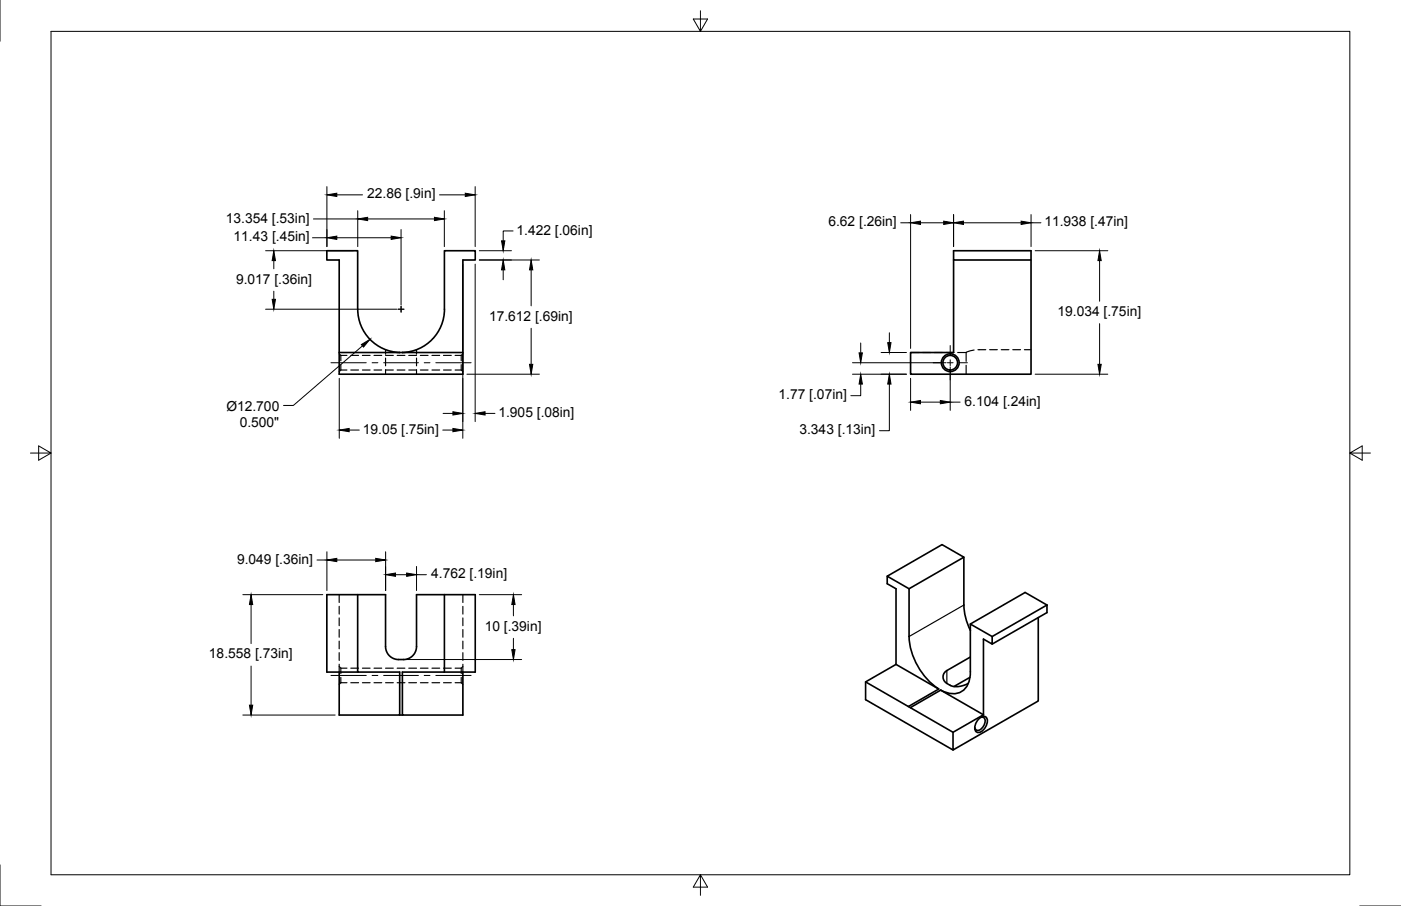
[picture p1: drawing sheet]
<svg xmlns="http://www.w3.org/2000/svg" width="432mm" height="279mm" viewBox="0 0 432 279" stroke-linecap="round" stroke-linejoin="round" font-family="sans-serif">
<!-- layer: Hidden -->
<g fill="none" stroke="#000" stroke-width=".36">
<path d="M104.5 109.1l.6 .5M105.1 109.6v1.7M105.1 112.5v1.6M105.1 114.1l-.6 .5M105.1 109.6h1.8M105.1 114.1h1.8M108.1 109.6h2.4M108.1 114.1h2.4M111.7 109.6h2.4M111.7 114.1h2.4M115.3 109.6h2.3M115.3 114.1h2.3"/>
<path d="M118.8 109.6h2.4M118.8 114.1h2.4M118.8 107.8v1.4M118.8 110.4v2.4M118.8 114v1.4M122.4 109.6h2.4M122.4 114.1h2.4M126 109.6h2.4M126 114.1h2.4M128.4 107.8v1.4M128.4 110.4v2.4M128.4 114v1.4"/>
<path d="M129.6 109.6h2.3M129.6 114.1h2.3M133.1 109.6h2.4M133.1 114.1h2.4M136.7 109.6h2.4M136.7 114.1h2.4M140.3 109.6h1.9M140.3 114.1h1.9M142.2 112.5v1.6M142.2 109.6v1.7M142.2 114.1l.5 .5M142.7 109.1l-.5 .5"/>
<path d="M280.6 108.7h2.7M284.4 108.7h2.4M288 108.7h2.4M291.6 108.7h2.4M295.2 108.7h2.6M297.8 108.7v2.7M297.8 112.6v2.8M300.2 108l-2.4 .7M301.4 107.8h2.4M305 107.8h2.4M308.6 107.8h2.4M312.1 107.8h2.4"/>
<path d="M315.7 107.8h2.1M104.5 183.4v2.4M104.5 187v2.4M104.5 190.6v2.4M104.5 194.1v2.4M104.5 197.7v2.4M142.7 183.4v2.4M142.7 187v2.4M142.7 190.6v2.4M142.7 194.1v2.4M142.7 197.7v2.4M104.5 201.3v2.4"/>
<path d="M104.5 204.9v2.4M104.5 205.5l.6 .6M105.1 206.1v1.6M105.1 208.9v1.6M105.1 210.5h1.8M105.1 206.1h1.8M105.1 210.5l-.6 .6M108.1 210.5h2.4M108.1 206.1h2.4M111.7 210.5h2.4M111.7 206.1h2.4M115.3 210.5h2.3"/>
<path d="M115.3 206.1h2.3M118.8 210.5h2.4M118.8 206.1h2.4M122.4 210.5h2.4M122.4 206.1h2.4M126 210.5h2.4M126 206.1h2.4M129.6 210.5h2.3M129.6 206.1h2.3M133.1 210.5h2.4M133.1 206.1h2.4M136.7 210.5h2.4"/>
<path d="M136.7 206.1h2.4M140.3 210.5h1.9M140.3 206.1h1.9M142.2 208.9v1.6M142.2 206.1v1.6M142.2 210.5l.5 .6M142.7 205.5l-.5 .6M142.7 201.3v2.4M142.7 204.9v2.4"/>
</g>
<!-- layer: Visible -->
<g fill="none" stroke="#000" stroke-width=".51">
<path d="M293.9 77.3h23.9v2.9h-23.9zM110.2 95.4v-18.1h-9.5v2.9h3.8v35.2h38.2v-35.2h3.8v-2.9h-9.5v18.1M110.3 95.3a13.4 13.4 0 0 0 12.9 13.4M137 95.3a13.4 13.4 0 0 1-13 13.4M293.9 80.2v28.5h-13.3v6.7h37.2v-35.2M104.5 108.7h18.7M123.2 108.7h.8M124 108.7h18.7M273.5 177.7l16.8-9.7 6.8 3.8-16.9 9.8M297.1 171.8v14.8M110.2 183.4h8.6l.1 16.6 .5 1.4 .7 1 1.2 .7 1.3 .3h2.2l1.5-.5 1.3-1.2 .6-1.2 .2-17.1h8.6M110.2 183.4v23.9h13v13.2h-18.7v-13.2"/>
<path d="M110.2 183.4h-9.5v23.9h9.5M137 183.4v23.9M137 183.4h9.5v23.9h-9.5M280.2 181.6l-6.7-3.9v2.3l2.7 1.6v23.3l-9.4 5.4v5.5l26.9 15.5M280.2 181.6v14.7M280.2 196.3a21 21 0 0 0 9.1 16.2M297.1 186.6a18.3 18.3 0 0 0 2 7.8M320 190.5v25.7l-26.3 15.1v-5.5l9.4-5.4M322.7 186.6l-6.7-3.9-16.9 9.7M322.7 186.6l-16.9 9.7M322.7 186.6v2.3l-16.9 9.7M137 207.3h-13v13.2h18.7v-13.2"/>
<path d="M266.8 210.3l13.2 7.6M276.2 204.9l13.1 7.6-9.3 5.4M280 217.9l.6 .3M289.9 212.8l-9.3 5.4 13.1 7.6M289.9 212.8l13.2 7.6M291.9 210.8l1 .6M298.4 210.8l-3 .9h-1.5l-1-.3M298.9 208.9l-4.9 2.8M299.1 202.6l-7.8 4.6-.6 .9v1l.5 1.1 .6 .6M299.1 207.2v-14.8l6.7 3.9v2.3l-2.7-1.5v23.3M299.1 207.2a5.9 5.9 0 0 1-4.8 6.7 8 8 0 0 1-4.4-1.1M123.2 220.5h.8"/>
<path d="M301.5 221.9a1.52 1.52 0 0 1 1.3-1 1.52 1.52 0 0 1 1.5 .8 3.7 3.7 0 0 1-2.9 4.2 1.67 1.67 0 0 1-.8-2.5zM302.2 221.3a1.08 1.08 0 0 1 1.3 .2 1.08 1.08 0 0 1 .1 1.4 2.44 2.44 0 0 1-2.8 2.2l-.3-.8"/>
<circle cx="292.9" cy="111.9" r="2.74"/>
<circle cx="292.9" cy="111.9" r="2.25"/>
</g>
<!-- layer: Visible Narrow -->
<path d="M297.1 186.6l-16.9 9.7M291.8 206.8v4" fill="none" stroke="#000" stroke-width=".36"/>
<!-- layer: Border -->
<path d="M0 0v12.7M15.7 9.7h400.3v260.1h-400.3zM215.9 3.3v6.4l-2.2-3.8h4.4l-2.2 3.8M9.4 139.7h6.3l-3.8-2.2v4.4l3.8-2.2M416 139.7l3.8 2.2v-4.4l-3.8 2.2h6.4M0 266.7v12.7h12.7M215.9 269.8l2.2 3.8h-4.4l2.2-3.8v6.3M419.1 279.4h12.7" fill="none" stroke="#000" stroke-width=".31"/>
<!-- layer: Center Lines -->
<g fill="none" stroke="#000" stroke-width=".31">
<path d="M122.7 95.4h1.8M123.6 94.5v1.8M102 111.9h10.9M114.7 111.9h1.8M118.2 111.9h10.8M130.7 111.9h1.8M134.3 111.9h10.9M287.6 111.9h2.6M292 111.9h1.8M292.9 106.6v2.6M292.9 111v1.8M292.9 114.5v2.7"/>
<path d="M295.6 111.9h2.6M102 208.3h10.9M114.7 208.3h1.8M118.2 208.3h10.8M130.7 208.3h1.8M134.3 208.3h10.9"/>
</g>
<!-- layer: Dimensions -->
<g fill="none" stroke="#000" stroke-width=".31">
<path d="M100.8 57.6v18.5M146.5 57.6v18.5M81.9 77.3h27.1M96.3 73.3h4.5M96.6 67.5h13.7M103.8 60.1h7.9M103.8 73.3h16.8M110.3 65v11.1M113.3 67.5h20.6M123.6 70.8v23.3M135.5 60.1h7.9M136.9 65v11.1"/>
<path d="M147.7 77.3h9.9M158.1 71.2h-3v3.1M277.6 68.7h3M280.6 66.2v41.2M283.7 68.7h7.2M293.9 66.2v9.9M296.9 68.7h17.8M317.8 66.2v9.9M317.8 68.7h3M319 77.3h22.4M81.9 95.4h40.4M84.4 80.4v2.5"/>
<path d="M84.4 89.8v2.5M142.6 81.4v53.8M146.5 81.4v48.6M147.7 80.2h18.5M155.1 83.2v3.1M163.7 83.2v11.1M338.9 80.4v12.5M338.9 99.8v12.6M104.6 116.7v18.5M143.9 115.4h22.3M163.7 101.2v11.2M262.7 115.4h16.7"/>
<path d="M262.7 111.9h28.9M265.3 118.4v3.6h-3.1M265.3 105.8v3M271.6 108.7h7.8M274.1 118.4v14.4h-3M274.1 102.6v3.1M280.6 116.7v9.9M292.9 113.1v13.5M319 115.4h22.4M107.6 132.6h3.1M136.5 132.6h3.1M136.6 127.5h3"/>
<path d="M149.5 127.5h3M283.7 124h6.1M292.9 124h3M97.7 172.7h3.1M100.8 170.2v11.9M103.8 172.7h12M118.9 170.2v11.9M121.9 177.2h3.4M128.4 174.7v7.4M128.4 177.2h3M74.8 183.4h24.7M77.4 186.4v12.1"/>
<path d="M147.7 183.4h13.1M158.2 186.4v3.5M158.2 196.9v3.4M77.4 205.4v12.1M124.1 203.4h36.7M74.8 220.5h28.5"/>
</g>
<g fill="#000" stroke="#000" stroke-width=".31">
<path d="M100.8 60.1l3-.5v1zM143.4 59.6l3.1 .5-3.1 .5zM100.8 73.3l3-.5v1zM110.3 67.5l3-.5v1zM120.6 72.8l3 .5-3 .5zM133.9 67l3 .5-3 .5zM154.6 74.3h1l-.5 3zM280.6 68.7l3.1-.5v1zM290.9 68.2l3 .5-3 .5zM293.9 68.7l3-.5v1zM314.7 68.2l3.1 .5-3.1 .5zM83.9 92.3h1l-.5 3.1z"/>
<path d="M84.4 77.3l.5 3.1h-1zM155.1 80.2l.5 3h-1zM163.7 80.2l.5 3h-1zM338.9 77.3l.5 3.1h-1zM163.2 112.4h1l-.5 3zM264.8 108.8h1l-.5 3.1zM265.3 115.4l.5 3h-1zM273.6 105.7h1l-.5 3zM274.1 115.4l.5 3h-1zM338.4 112.4h1l-.5 3zM104.6 132.6l3-.5v1zM139.6 127l3 .5-3 .5z"/>
<path d="M139.6 132.1l3 .5-3 .5zM146.5 127.5l3-.5v1zM280.6 124l3.1-.5v1zM289.8 123.5l3.1 .5-3.1 .5zM100.8 172.7l3-.5v1zM115.8 172.2l3.1 .5-3.1 .5zM118.9 177.2l3-.5v1zM125.3 176.7l3.1 .5-3.1 .5zM77.4 183.4l.5 3h-1zM158.2 183.4l.5 3h-1zM76.9 217.5h1l-.5 3zM157.7 200.3h1l-.5 3.1z"/>
</g>
<!-- layer: Annotations -->
<path d="M111.4 106.3l2.6-1.7-2 2.4z" fill="#000" stroke="#000" stroke-width=".31"/>
<path d="M111.7 106.7l-21.3 18.3h-3" fill="none" stroke="#000" stroke-width=".31"/>
<g font-size="4.3">
<text x="113.2" y="61.2">22.86 [.9in]</text>
<text x="69.6" y="68.6">13.354 [.53in]</text>
<text x="255.3" y="69.8">6.62 [.26in]</text>
<text x="321.9" y="69.8">11.938 [.47in]</text>
<text x="72" y="74.4">11.43 [.45in]</text>
<text x="159.2" y="72.3">1.422 [.06in]</text>
<text x="72.7" y="87.5">9.017 [.36in]</text>
<text x="150.7" y="98.9">17.612 [.69in]</text>
<text x="325.9" y="97.5">19.034 [.75in]</text>
<text x="240" y="123.1">1.77 [.07in]</text>
<text x="297.3" y="125.1">6.104 [.24in]</text>
<text x="69.8" y="126.7">Ø12.700</text>
<text x="73.9" y="131.7">0.500&quot;</text>
<text x="153.6" y="128.6">1.905 [.08in]</text>
<text x="111.8" y="133.8">19.05 [.75in]</text>
<text x="246.4" y="133.9">3.343 [.13in]</text>
<text x="73" y="173.8">9.049 [.36in]</text>
<text x="132.9" y="178.3">4.762 [.19in]</text>
<text x="149.4" y="194.5">10 [.39in]</text>
<text x="64.4" y="203.1">18.558 [.73in]</text>
</g>
</svg>
